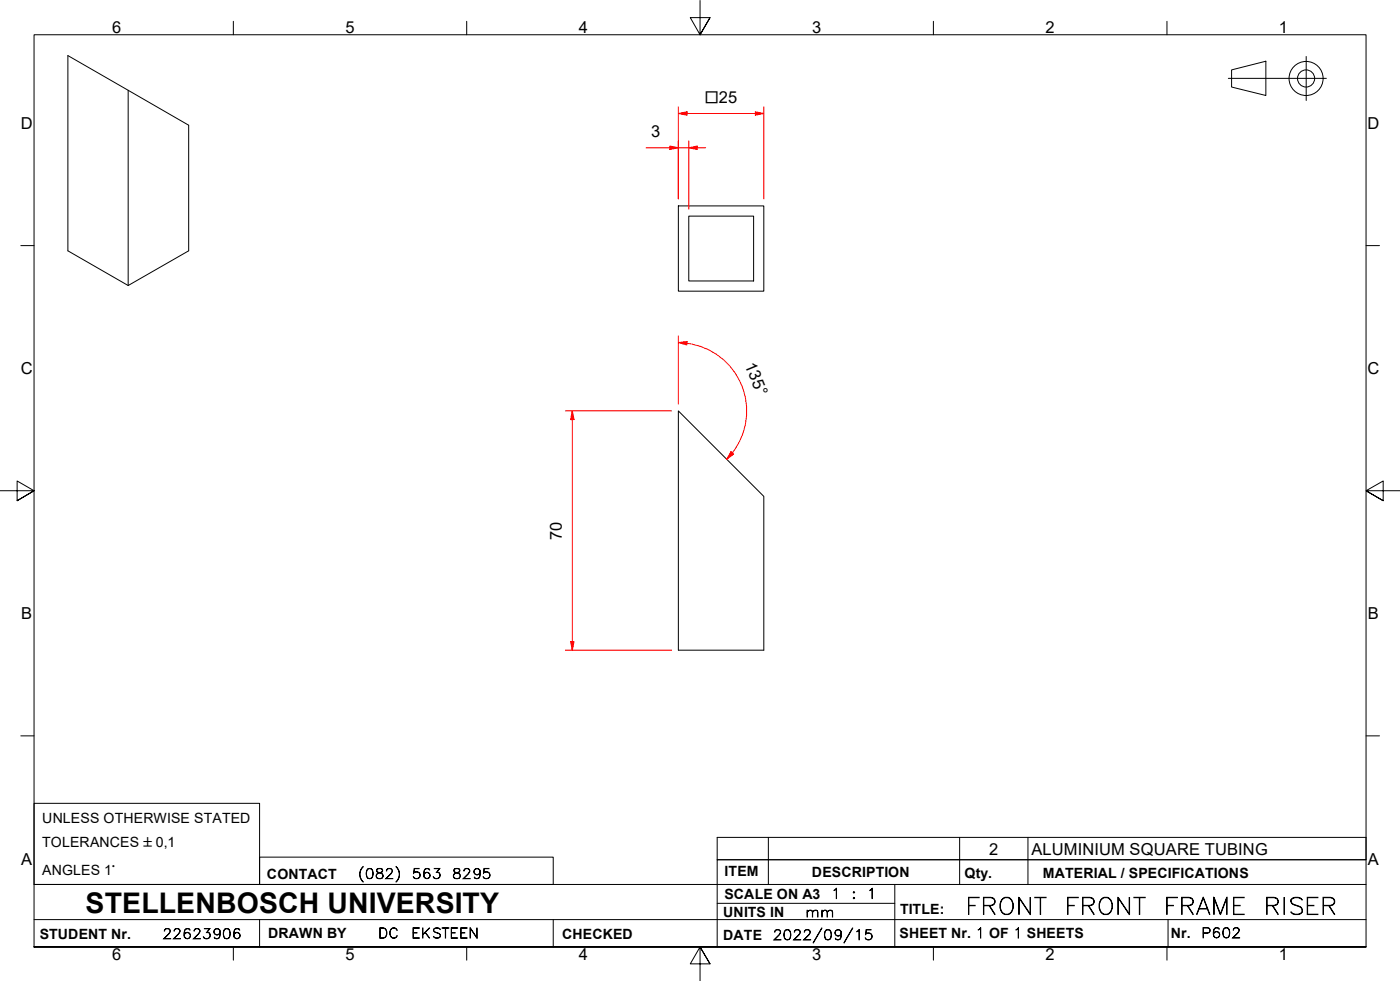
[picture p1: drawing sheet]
<svg xmlns="http://www.w3.org/2000/svg" width="410mm" height="287mm" viewBox="0 0 410 287" stroke-linecap="round" stroke-linejoin="round" font-family="sans-serif">
<!-- layer: Visible Edges(ISO) -->
<path d="M19.9 16.3l35.3 20.4v36.7l-17.7 10.2-17.6-10.2zM37.5 26.4v57.2M198.6 60.3h25v24.9h-25zM201.7 63.3h19v18.9h-19zM198.6 120.3l25 25v45h-25z" fill="none" stroke="#000" stroke-width=".29"/>
<!-- layer: Symbols(ISO) -->
<path d="M210 245.1h190v6.6h-190zM225 245.1v6.6M281 245.1v6.6M301 245.1v6.6" fill="none" stroke="#000" stroke-width=".29"/>
<!-- layer: Border_0 -->
<g fill="none" stroke="#000" stroke-width=".29">
<path d="M68.3 6.2v4M136.7 6.2v4M205 .1v10.1l-2.9-5h5.8l-2.9 5 2.9-5M273.3 6.2v4M341.7 6.2v4M6.1 71.9h3.9M400 71.9h3.9M0 143.7h10l-5-2.9v5.8l5-2.9-5 2.9M410 143.7h-10l5-2.9v5.8l-5-2.9 5 2.9M6.1 215.4h3.9M400 215.4h3.9M10 277.2v-267h390v267h-390h390"/>
<path d="M68.3 277.2v3.9M136.7 277.2v3.9M273.3 277.2v3.9M341.7 277.2v3.9M207.9 282.1l-2.9-4.9 2.9 4.9h-5.8l2.9-4.9v10"/>
</g>
<!-- layer: Sketch Geometry(ISO) -->
<g fill="none" stroke="#000" stroke-width=".29">
<path d="M382.5 16.5v12.9M359.7 22.9h28.7M360.6 20.5l10-2.6v10.1l-10-2.5zM10 235.2h66v23.7h-66zM10 258.9h390M76 250.9h86v8h-86zM225 251.7v7.2M262 258.9v18.3M281 251.7v7.2M301 251.7v7.2M400 251.7h-190v25.5M10 277.2h390"/>
<path d="M10 269.2h390M76 269.2v8M162 269.2v8M210 264.4h52M342 269.2v8"/>
<circle cx="382.4" cy="23" r="5"/>
<circle cx="382.4" cy="23" r="2.51"/>
</g>
<!-- layer: Dimensions(ISO) -->
<path d="M167.6 187.8v2.5" fill="none" stroke="#f00" stroke-width=".29"/>
<path d="M167.1 187.8h1l-.5 2.5z" fill-rule="evenodd" fill="#f00"/>
<path d="M167.6 120.3v2.5M167.1 187.8h1l-.5 2.5z" fill="none" stroke="#f00" stroke-width=".29"/>
<path d="M167.6 120.3l.5 2.5h-1z" fill-rule="evenodd" fill="#f00"/>
<path d="M165.5 120.3h31.2M167.6 120.3l.5 2.5h-1zM167.6 122.8v65M214.4 132.6l-1.6 1.8M165.5 190.3h31.2" fill="none" stroke="#f00" stroke-width=".29"/>
<path d="M214.1 132.2l.7 .7-2 1.5z" fill-rule="evenodd" fill="#f00"/>
<path d="M198.6 100.3l2.6 .2M214.1 132.2l.7 .7-2 1.5z" fill="none" stroke="#f00" stroke-width=".29"/>
<path d="M198.6 100.3l2.6-.3-.1 1z" fill-rule="evenodd" fill="#f00"/>
<path d="M196.2 43.3h2.4M198.6 98.3v20M198.6 100.3l2.6-.3-.1 1zM201.2 100.5a20 20 0 0 1 13.2 32.1" fill="none" stroke="#f00" stroke-width=".29"/>
<path d="M196.2 42.7l2.4 .6-2.4 .5z" fill-rule="evenodd" fill="#f00"/>
<path d="M196.2 42.7l2.4 .6-2.4 .5zM201.7 43.3h2.5" fill="none" stroke="#f00" stroke-width=".29"/>
<path d="M201.7 43.3l2.5-.6v1.1z" fill-rule="evenodd" fill="#f00"/>
<path d="M198.6 33.2h2.6M189.2 43.3h7M198.6 43.3h3.1M198.6 41.2v17M201.7 43.3l2.5-.6v1.1zM201.7 41.2v20M204.2 43.3h2.4" fill="none" stroke="#f00" stroke-width=".29"/>
<path d="M198.6 33.2l2.6-.5v1z" fill-rule="evenodd" fill="#f00"/>
<path d="M198.6 33.2l2.6-.5v1zM221.2 33.2h2.4" fill="none" stroke="#f00" stroke-width=".29"/>
<path d="M221.2 32.7l2.4 .5-2.4 .5z" fill-rule="evenodd" fill="#f00"/>
<path d="M198.6 31.3v26.9M201.2 33.2h20M221.2 32.7l2.4 .5-2.4 .5zM223.6 31.3v26.9" fill="none" stroke="#f00" stroke-width=".29"/>
<text font-size="8.3" x="25.1" y="267.2">STELLENBOSCH UNIVERSITY</text>
<g font-size="6.7">
<text x="282.6" y="267.7">FRONT</text>
<text x="311.7" y="267.7">FRONT</text>
<text x="340.7" y="267.7">FRAME</text>
<text x="370" y="267.7">RISER</text>
</g>
<g font-size="4.8">
<text x="32.8" y="9.7">6</text>
<text x="101.2" y="9.7">5</text>
<text x="169.5" y="9.7">4</text>
<text x="237.8" y="9.7">3</text>
<text x="306.1" y="9.7">2</text>
<text x="374.5" y="9.7">1</text>
<text x="6.1" y="37.8">D</text>
<text x="190.7" y="40.2">3</text>
<text x="400.4" y="37.8">D</text>
<text x="218" y="106.8" transform="rotate(68 218 106.8)">135°</text>
<text x="6.1" y="109.6">C</text>
<text x="400.4" y="109.6">C</text>
<text x="164.5" y="158" transform="rotate(-90 164.5 158)">70</text>
<text x="6.2" y="181.3">B</text>
<text x="400.5" y="181.3">B</text>
<text x="289.6" y="250.1">2</text>
<text x="302" y="250.2">ALUMINIUM SQUARE TUBING</text>
<text x="6.2" y="253.1">A</text>
<text x="400.5" y="253.1">A</text>
<text x="32.8" y="281.1">6</text>
<text x="101.2" y="281.1">5</text>
<text x="169.5" y="281.1">4</text>
<text x="237.8" y="281.1">3</text>
<text x="306.1" y="281.1">2</text>
<text x="374.5" y="281.1">1</text>
</g>
<text font-size="4.6" x="206.4" y="30.2">□25</text>
<g font-size="4.1">
<text x="12.4" y="240.9">UNLESS OTHERWISE STATED</text>
<text x="12.4" y="247.9">TOLERANCES ±0,1</text>
<text x="12.4" y="256">ANGLES 1°</text>
<text x="78.2" y="257.2">CONTACT</text>
<text x="212.2" y="256.5">ITEM</text>
<text x="237.7" y="256.7">DESCRIPTION</text>
<text x="282.4" y="256.9">Qty.</text>
<text x="305.4" y="256.9">MATERIAL / SPECIFICATIONS</text>
<text x="212.1" y="263">SCALE ON A3</text>
<text x="211.8" y="268.4">UNITS IN</text>
<text x="263.5" y="267.7">TITLE:</text>
<text x="11.6" y="274.8">STUDENT Nr.</text>
<text x="78.5" y="274.6">DRAWN BY</text>
<text x="164.6" y="274.8">CHECKED</text>
<text x="211.8" y="275.1">DATE</text>
<text x="263.4" y="274.6">SHEET Nr. 1 OF 1 SHEETS</text>
<text x="342.8" y="274.5">Nr.</text>
</g>
<g font-size="4">
<text x="104.8" y="257.2">(082)</text>
<text x="120.6" y="257.2">563</text>
<text x="132.3" y="257.2">8295</text>
<text x="243.3" y="263">1</text>
<text x="249.3" y="263">:</text>
<text x="253.8" y="263">1</text>
<text x="235.8" y="268.4">mm</text>
<text x="47.6" y="274.8">22623906</text>
<text x="110.7" y="274.6">DC</text>
<text x="120.4" y="274.6">EKSTEEN</text>
<text x="226.3" y="275.1">2022/09/15</text>
<text x="351.7" y="274.5">P602</text>
</g>
</svg>
